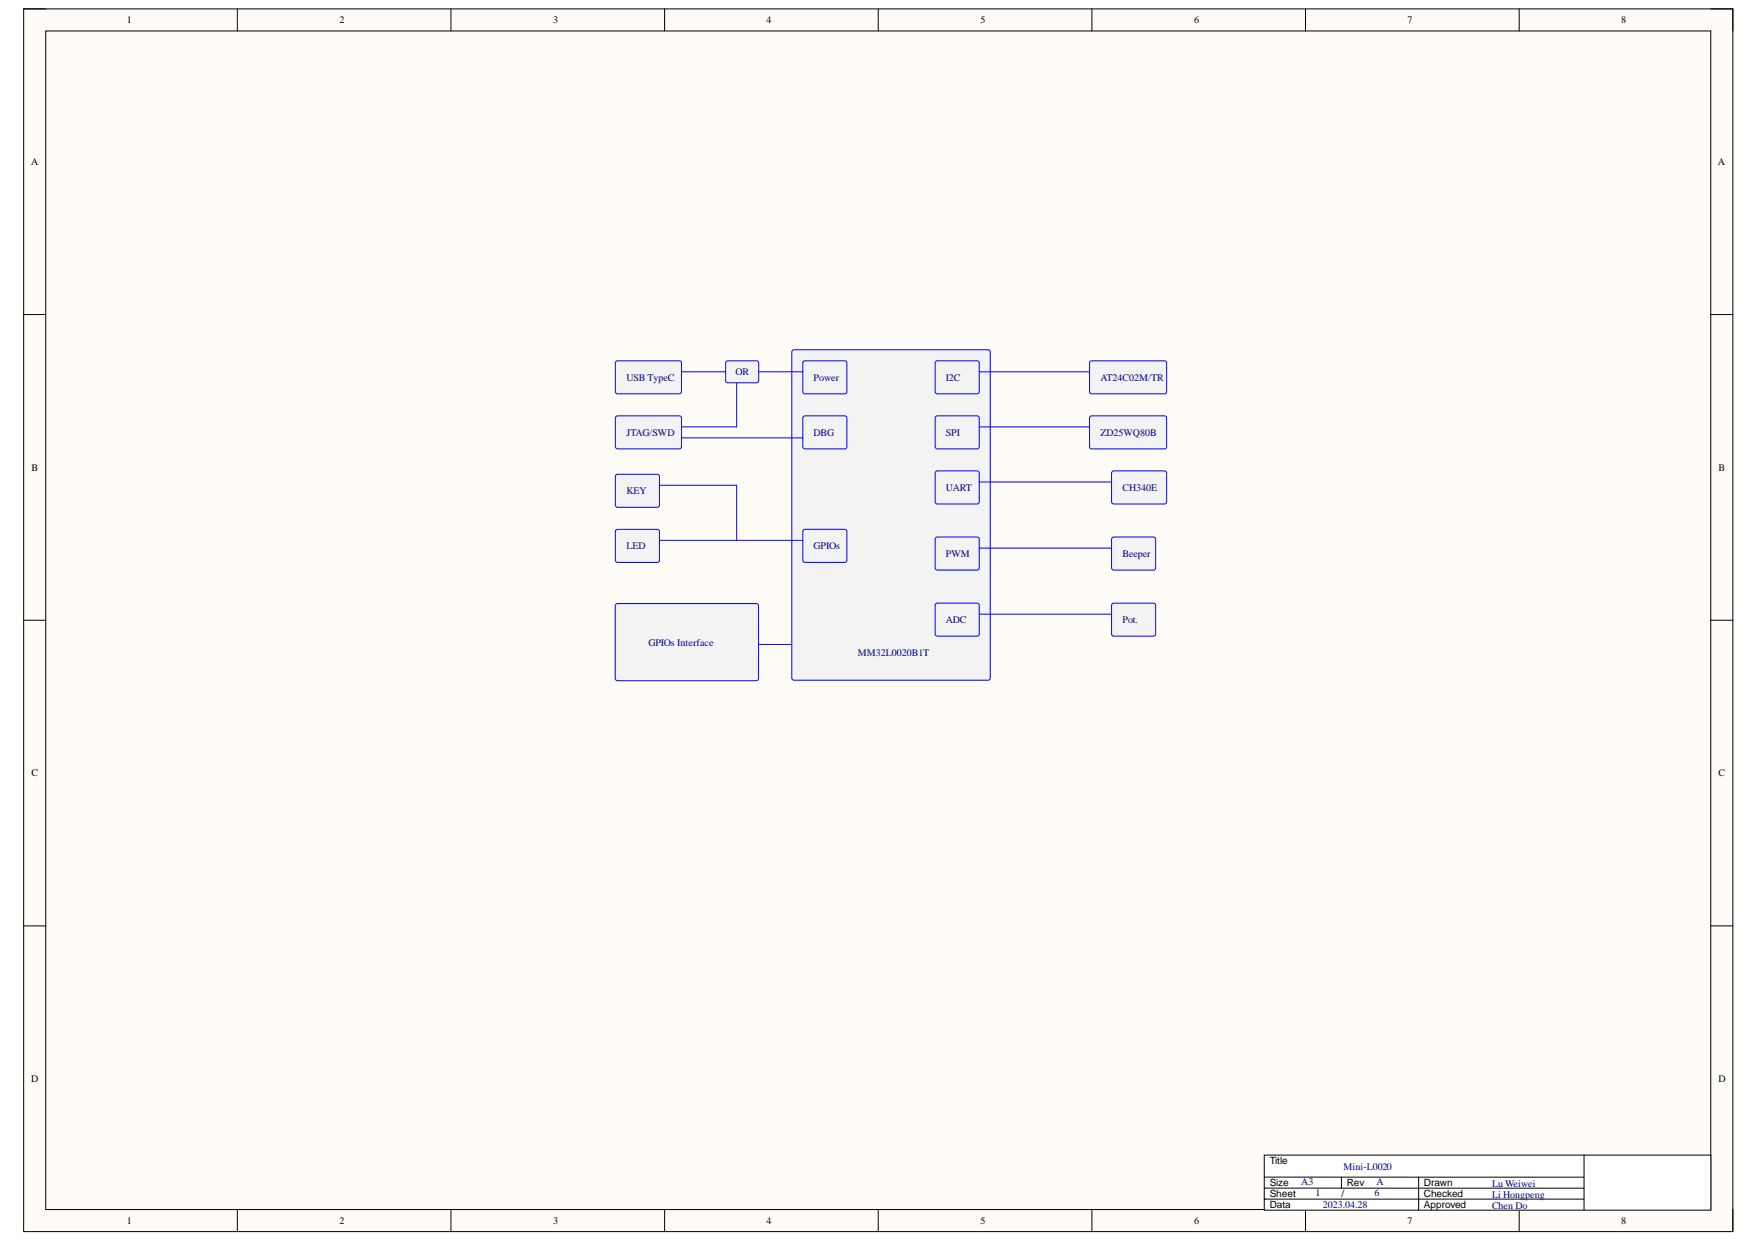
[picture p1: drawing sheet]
<svg xmlns="http://www.w3.org/2000/svg" width="297mm" height="210mm" viewBox="0 0 297 210" stroke-linecap="round" stroke-linejoin="round" font-family="sans-serif">
<path d="M4 1.5h288.8v206.6h-288.8z" fill-rule="evenodd" fill="#fffcf8"/>
<path d="M4 1.5h288.8v206.6h-288.8z" fill="none" stroke="#000" stroke-width=".17"/>
<path d="M7.7 5.2h281.4v199.2h-281.4z" fill-rule="evenodd" fill="#fffcf8"/>
<g fill="none" stroke="#000" stroke-width=".17">
<path d="M4 1.5h3.7M7.7 5.2h281.4v199.2h-281.4zM40.1 1.5v3.7M76.2 1.5v3.7M112.3 1.5v3.7M148.4 1.5v3.7M184.5 1.5v3.7M220.6 1.5v3.7M256.7 1.5v3.7M289.1 1.5h3.7v3.7M4 53.2h3.7M289.1 53.2h3.7"/>
<path d="M4 104.8h3.7M289.1 104.8h3.7M4 156.5h3.7M289.1 156.5h3.7M40.1 204.4v3.7M76.2 204.4v3.7M112.3 204.4v3.7M148.4 204.4v3.7M184.5 204.4v3.7M220.6 204.4v3.7M256.7 204.4v3.7M292.8 204.4v3.7"/>
</g>
<path d="M213.6 195.2h75.5v9.3h-75.5z" fill-rule="evenodd" fill="#fff"/>
<path d="M213.6 195.2h75.5v9.3h-75.5zM213.6 198.9h54M226.7 198.9v1.9M239.7 198.9v5.6M267.6 195.2v9.3M213.6 202.7h.1M213.6 202.7h54M213.6 200.8h54" fill="none" stroke="#000" stroke-width=".17"/>
<path d="M134 59.2l32.9-.1 .4 .2v55.3l-.2 .3-32.9 .1-.4-.2v-55.3z" fill="#f3f3f3"/>
<path d="M134 59.2l32.9-.1 .4 .2v55.3l-.2 .3-32.9 .1-.4-.2v-55.3z" fill="none" stroke="#00f" stroke-width=".17"/>
<path d="M135.7 61.2l.3-.2h6.9l.2 .3-.1 5.1-.3 .2-6.9-.1-.2-.3z" fill="#f3f3f3"/>
<path d="M135.7 61.2l.3-.2h6.9l.2 .3-.1 5.1-.3 .2-6.9-.1-.2-.3z" fill="none" stroke="#00f" stroke-width=".17"/>
<path d="M135.7 89.6l.3-.1h6.9l.2 .3-.1 5.1-.3 .1h-6.9l-.2-.3z" fill="#f3f3f3"/>
<path d="M135.7 89.6l.3-.1h6.9l.2 .3-.1 5.1-.3 .1h-6.9l-.2-.3z" fill="none" stroke="#00f" stroke-width=".17"/>
<path d="M104 80.3l.3-.1h6.9l.2 .3v5.1l-.3 .1h-6.9l-.2-.3z" fill="#f3f3f3"/>
<path d="M104 80.3l.3-.1h6.9l.2 .3v5.1l-.3 .1h-6.9l-.2-.3z" fill="none" stroke="#00f" stroke-width=".17"/>
<path d="M104 89.6l.3-.1h6.9l.2 .3v5.1l-.3 .1h-6.9l-.2-.3z" fill="#f3f3f3"/>
<path d="M104 89.6l.3-.1h6.9l.2 .3v5.1l-.3 .1h-6.9l-.2-.3z" fill="none" stroke="#00f" stroke-width=".17"/>
<path d="M187.9 102.1l.3-.2 6.9 .1 .2 .3-.1 5-.3 .2h-6.9l-.2-.4z" fill="#f3f3f3"/>
<path d="M187.9 102.1l.3-.2 6.9 .1 .2 .3-.1 5-.3 .2h-6.9l-.2-.4z" fill="none" stroke="#00f" stroke-width=".17"/>
<path d="M158.1 102.1l.3-.2 6.9 .1 .2 .3-.1 5-.3 .2h-6.9l-.2-.4z" fill="#f3f3f3"/>
<path d="M158.1 102.1l.3-.2 6.9 .1 .2 .3-.1 5-.3 .2h-6.9l-.2-.4z" fill="none" stroke="#00f" stroke-width=".17"/>
<path d="M158.2 90.8h7.1l.2 .3-.1 5.1-.3 .1h-6.9l-.2-.3v-4.9z" fill="#f3f3f3"/>
<path d="M158.2 90.8h7.1l.2 .3-.1 5.1-.3 .1h-6.9l-.2-.3v-4.9z" fill="none" stroke="#00f" stroke-width=".17"/>
<path d="M184.1 61.2l.4-.2h12.4l.2 .4v5l-.3 .2-12.5-.1-.2-.3z" fill="#f3f3f3"/>
<path d="M184.1 61.2l.4-.2h12.4l.2 .4v5l-.3 .2-12.5-.1-.2-.3z" fill="none" stroke="#00f" stroke-width=".17"/>
<path d="M187.9 90.9l.3-.1h6.9l.2 .3-.1 5.1-.3 .1h-6.9l-.2-.3z" fill="#f3f3f3"/>
<path d="M187.9 90.9l.3-.1h6.9l.2 .3-.1 5.1-.3 .1h-6.9l-.2-.3z" fill="none" stroke="#00f" stroke-width=".17"/>
<path d="M158.1 61.2l.3-.2h6.9l.2 .3-.1 5.1-.3 .2-6.9-.1-.2-.3z" fill="#f3f3f3"/>
<path d="M158.1 61.2l.3-.2h6.9l.2 .3-.1 5.1-.3 .2-6.9-.1-.2-.3z" fill="none" stroke="#00f" stroke-width=".17"/>
<path d="M184.3 70.3h12.6l.2 .4v5l-.3 .2-12.5-.1-.2-.3v-4.8z" fill="#f3f3f3"/>
<path d="M184.3 70.3h12.6l.2 .4v5l-.3 .2-12.5-.1-.2-.3v-4.8z" fill="none" stroke="#00f" stroke-width=".17"/>
<path d="M158.2 70.3h7.1l.2 .4-.1 5-.3 .2-6.9-.1-.2-.3v-4.8z" fill="#f3f3f3"/>
<path d="M158.2 70.3h7.1l.2 .4-.1 5-.3 .2-6.9-.1-.2-.3v-4.8z" fill="none" stroke="#00f" stroke-width=".17"/>
<path d="M187.9 79.8l.3-.2h8.7l.2 .4v5l-.3 .2-8.8-.1-.2-.3z" fill="#f3f3f3"/>
<path d="M187.9 79.8l.3-.2h8.7l.2 .4v5l-.3 .2-8.8-.1-.2-.3z" fill="none" stroke="#00f" stroke-width=".17"/>
<path d="M158.2 79.6h7.1l.2 .4-.1 5-.3 .2-6.9-.1-.2-.3v-4.8z" fill="#f3f3f3"/>
<path d="M158.2 79.6h7.1l.2 .4-.1 5-.3 .2-6.9-.1-.2-.3v-4.8zM165.5 62.8h18.6M165.5 72.2h18.6M111.4 82h13.1v9.3M111.4 91.3h24.2M165.5 92.6h22.3M165.5 81.5h22.3M165.5 103.8h22.3" fill="none" stroke="#00f" stroke-width=".17"/>
<path d="M135.7 70.5l.3-.2h6.9l.2 .4-.1 5-.3 .2-6.9-.1-.2-.3z" fill="#f3f3f3"/>
<path d="M135.7 70.5l.3-.2h6.9l.2 .4-.1 5-.3 .2-6.9-.1-.2-.3z" fill="none" stroke="#00f" stroke-width=".17"/>
<path d="M104 70.5l.3-.2h10.7l.2 .4-.1 5-.3 .2-10.6-.1-.2-.3z" fill="#f3f3f3"/>
<path d="M104 70.5l.3-.2h10.7l.2 .4-.1 5-.3 .2-10.6-.1-.2-.3zM115.2 74h20.4M124.5 64.7v7.4" fill="none" stroke="#00f" stroke-width=".17"/>
<path d="M104 61.2l.3-.2h10.7l.2 .3-.1 5.1-.3 .2-10.6-.1-.2-.3z" fill="#f3f3f3"/>
<path d="M104 61.2l.3-.2h10.7l.2 .3-.1 5.1-.3 .2-10.6-.1-.2-.3z" fill="none" stroke="#00f" stroke-width=".17"/>
<path d="M122.7 61.2l.3-.2h5l.2 .3-.1 3.2-.3 .2-5-.1-.2-.3z" fill="#f3f3f3"/>
<path d="M115.2 62.8h7.4M122.7 61.2l.3-.2h5l.2 .3-.1 3.2-.3 .2-5-.1-.2-.3zM128.2 62.8h7.4" fill="none" stroke="#00f" stroke-width=".17"/>
<path d="M104.1 102.1h23.9l.2 .3-.1 12.5-.3 .1h-23.7l-.1-.3v-12.3z" fill="#f3f3f3"/>
<path d="M115.2 72.1h9.3M104.1 102.1h23.9l.2 .3-.1 12.5-.3 .1h-23.7l-.1-.3v-12.3zM128.2 108.9h5.5" fill="none" stroke="#00f" stroke-width=".17"/>
<g font-size="1.7">
<text x="21.4" y="3.9">1</text>
<text x="57.4" y="3.9">2</text>
<text x="93.5" y="3.9">3</text>
<text x="129.5" y="3.9">4</text>
<text x="165.6" y="3.9">5</text>
<text x="201.8" y="3.9">6</text>
<text x="237.8" y="3.9">7</text>
<text x="273.9" y="3.9">8</text>
<text x="5.2" y="27.9">A</text>
<text x="290.3" y="27.9">A</text>
<text x="5.3" y="79.5">B</text>
<text x="290.3" y="79.5">B</text>
<text x="5.3" y="131.2">C</text>
<text x="290.3" y="131.2">C</text>
<text x="5.2" y="182.8">D</text>
<text x="290.3" y="182.8">D</text>
<text x="214.5" y="196.7">Title</text>
<text x="214.5" y="202.3">Sheet</text>
<text x="214.5" y="200.4">Size</text>
<text x="226.6" y="202.3">/</text>
<text x="227.6" y="200.4">Rev</text>
<text x="240.6" y="200.4">Drawn</text>
<text x="240.6" y="202.3">Checked</text>
<text x="21.4" y="206.8">1</text>
<text x="57.4" y="206.8">2</text>
<text x="93.5" y="206.8">3</text>
<text x="129.5" y="206.8">4</text>
<text x="165.6" y="206.8">5</text>
<text x="201.8" y="206.8">6</text>
<text x="214.5" y="204.1">Data</text>
<text x="237.8" y="206.8">7</text>
<text x="240.6" y="204.1">Approved</text>
<text x="273.9" y="206.8">8</text>
</g>
<g font-size="1.7" fill="#000080">
<text x="105.8" y="64.3">USB TypeC</text>
<text x="124.3" y="63.4">OR</text>
<text x="137.5" y="64.3">Power</text>
<text x="159.8" y="64.3">I2C</text>
<text x="186" y="64.3">AT24C02M/TR</text>
<text x="105.8" y="73.6">JTAG/SWD</text>
<text x="137.5" y="73.6">DBG</text>
<text x="159.8" y="73.6">SPI</text>
<text x="186" y="73.6">ZD25WQ80B</text>
<text x="105.8" y="83.5">KEY</text>
<text x="159.8" y="82.9">UART</text>
<text x="189.7" y="82.9">CH340E</text>
<text x="105.8" y="92.8">LED</text>
<text x="137.5" y="92.8">GPIOs</text>
<text x="159.8" y="94.1">PWM</text>
<text x="189.7" y="94.1">Beeper</text>
<text x="159.8" y="105.3">ADC</text>
<text x="189.7" y="105.3">Pot.</text>
<text x="109.6" y="109.1">GPIOs Interface</text>
<text x="144.9" y="110.9">MM32L0020B1T</text>
<text x="227" y="197.7">Mini-L0020</text>
<text x="219.9" y="200.3">A3</text>
<text x="222.2" y="202.2">1</text>
<text x="232.2" y="202.2">6</text>
<text x="232.6" y="200.3">A</text>
<text x="252.1" y="200.6">Lu Weiwei</text>
<text x="252.1" y="202.5">Li Hongpeng</text>
<text x="223.5" y="204.2">2023.04.28</text>
<text x="252.1" y="204.3">Chen Do</text>
</g>
</svg>
